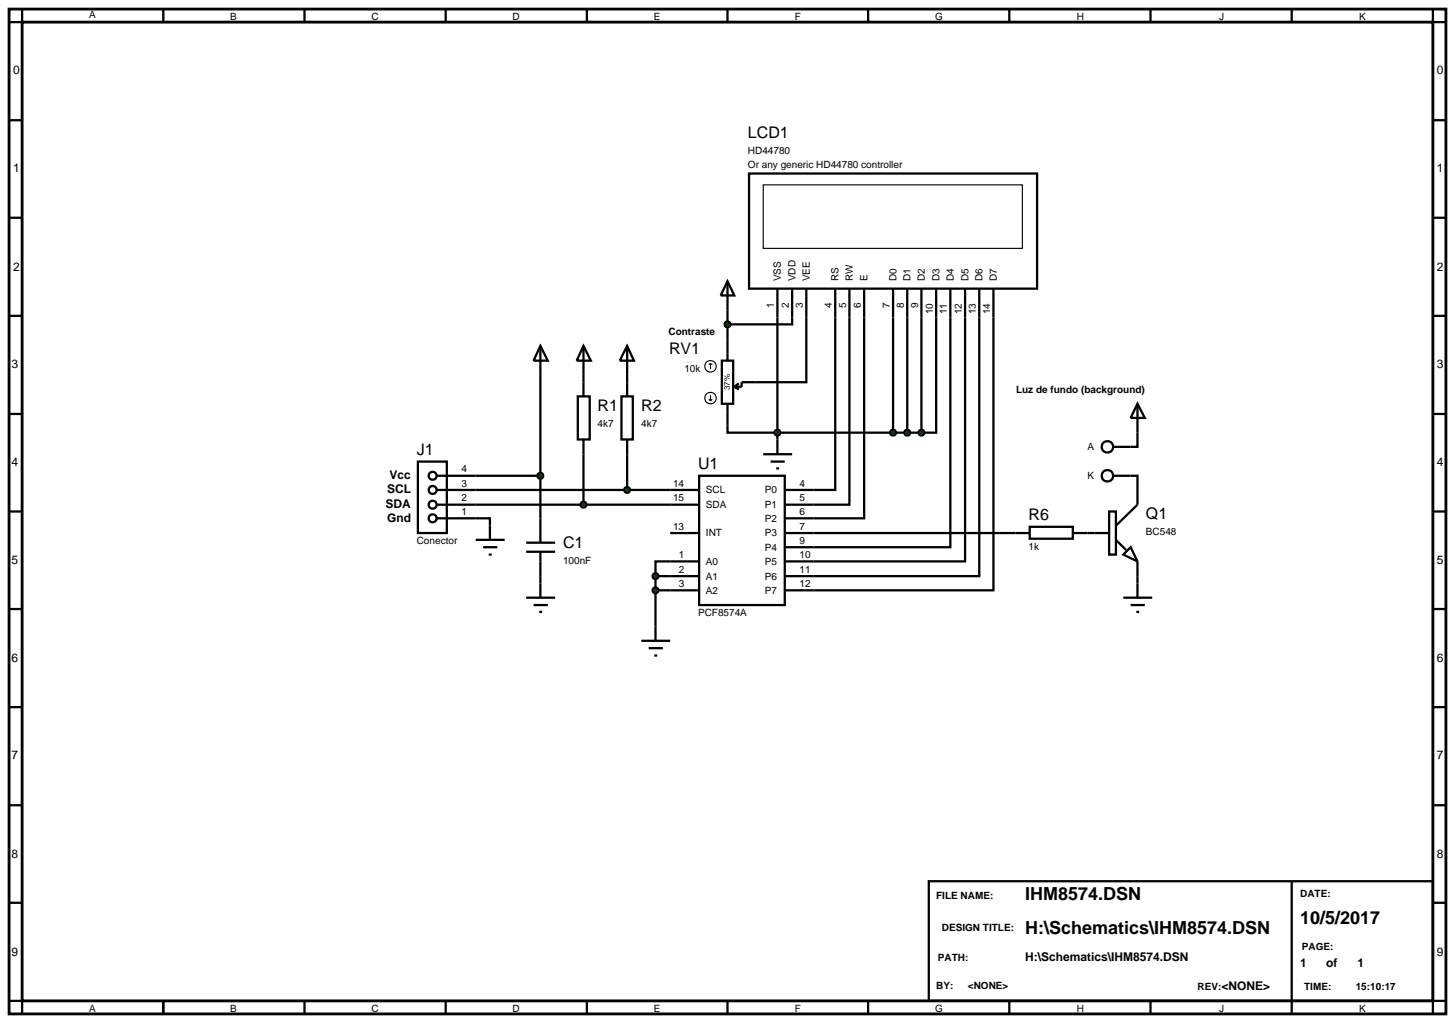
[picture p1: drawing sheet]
<svg xmlns="http://www.w3.org/2000/svg" width="257mm" height="180mm" viewBox="0 0 257 180" stroke-linecap="round" stroke-linejoin="round" font-family="sans-serif">
<path d="M1.6 1.6h253.4v177.2h-253.4zM3.9 3.9h248.8v172.6h-248.8z" fill="none" stroke="#000" stroke-width=".5"/>
<g fill="none" stroke="#000" stroke-width=".4">
<path d="M3.9 1.6v2.3h-2.3M28.8 1.6v2.3M53.7 1.6v2.3M78.6 1.6v2.3M103.5 1.6v2.3M128.3 1.6v2.3M153.1 1.6v2.3M178 1.6v2.3M202.9 1.6v2.3M227.8 1.6v2.3M252.7 1.6v2.3h2.3M1.6 21.2h2.3"/>
<path d="M1.6 38.4h2.3M132.1 30.6h50.8v20.3h-50.8zM252.7 21.2h2.3M252.7 38.4h2.3M1.6 55.7h2.3M128.3 54.7v8.9M137.1 50.9v29.2M139.7 50.9v6.3h-11.4M142.2 50.9v16.5h-11.4v.8h-1.3M147.3 50.9v35.5h-8.9M149.8 50.9v38.1h-11.4M152.4 50.9v40.5h-14"/>
<path d="M157.5 50.9v25.4M160 50.9v25.4M162.5 50.9v25.4M165.1 50.9v25.4h-2.6M167.6 50.9v45.6h-29.2M170.2 50.9v48.1h-31.8M172.7 50.9v50.7h-34.3M175.2 50.9v53.2h-36.8M252.7 55.7h2.3M1.6 73h2.3M95.3 66.1v25.3M102.9 66.1v1.3"/>
<path d="M109.6 69.9h2v7.6h-2zM110.6 61l1.2 2.6h-2.5zM110.6 61v8.9M110.6 77.5v8.9M127.3 63.6h2v7.6h-2zM128.3 71.2v5.1h34.2M129.5 68.2l.8 .5M130.3 67.6l-.8 .6M200.6 71.2v7.6h-1.2M200.6 71.2l1.3 2.5h-2.5zM252.7 73h2.3M1.6 90.2h2.3"/>
<path d="M83.9 91.4h2.5v1.3M83.9 86.4h39.4M83.9 83.9h11.4M83.9 89h39.4M102.9 80.1v8.9M118.2 94h5.1M123.3 83.9h15.1v22.8h-15.1zM123.3 99h-7.7v2.6M134.6 80.1h5.1M135.9 81.4h2.5M136.9 82.6h.5M138.4 94h43.2"/>
<path d="M181.6 92.9h7.6v2.1h-7.6zM189.2 94h6.4M195.6 90.2h1.2v7.6h-1.2zM196.8 95.2l1.8 1.8M198.1 97.8l1.3-1.3 1.2 2.5zM199.4 83.9h1.2v5.1l-3.8 3.7M200.6 99v6.4M252.7 90.2h2.3M1.6 107.4h2.3M95.3 101.6v1.3M115.6 101.6v8.9M115.6 104.1h7.7"/>
<path d="M115.6 101.6h7.7M198.1 105.4h5.1M199.4 106.7h2.5M200.4 107.9h.5M252.7 107.4h2.3M1.6 124.7h2.3M252.7 124.7h2.3M1.6 142h2.3M1.6 159.2h2.3M163.8 155.4h88.9v21.1h-88.9zM227.8 155.4v23.4M252.7 142h2.3"/>
<path d="M252.7 159.2h2.3M1.6 176.5h2.3v2.3M28.8 176.5v2.3M53.7 176.5v2.3M78.6 176.5v2.3M103.5 176.5v2.3M128.3 176.5v2.3M153.1 176.5v2.3M178 176.5v2.3M202.9 176.5v2.3M255 176.5h-2.3v2.3"/>
</g>
<g fill="none" stroke="#000" stroke-width=".2">
<path d="M134.6 32.6h45.7v11.2h-45.7zM125 70.4l.3 .3M125.3 64.1l-.3 .2M125.3 64.1l.3 .2M125.3 64.1v1M125.3 69.7v1M125.6 70.4l-.3 .3"/>
<circle cx="125.3" cy="64.6" r="1.01"/>
<circle cx="125.3" cy="70.2" r="1.01"/>
</g>
<g fill="#004000" stroke="#000" stroke-width=".4">
<path d="M136.8 75.9l.3-.1-.5 .5zM137.1 75.8l.4 .2 .1 .3zM137.6 76.3l-.1 .3-.4 .2zM136.6 76.3l.5 .5-.4-.2z"/>
<path d="M157.1 76l.4-.2-.5 .5zM157.5 75.8l.3 .1 .2 .4zM158 76.3l-.1 .3-.4 .2zM157 76.3l.5 .5-.3-.1z"/>
<path d="M159.7 75.9l.3-.1-.5 .5zM160 75.8l.3 .1 .2 .4zM160.5 76.3l-.2 .4-.3 .1zM159.5 76.3l.5 .5-.4-.2z"/>
<path d="M162.2 75.9l.3-.1-.5 .5zM162.5 75.8l.3 .1 .2 .4zM163 76.3l-.1 .3-.4 .2zM162 76.3l.5 .5-.4-.2z"/>
</g>
<g fill="#004000">
<path d="M136.6 76.3l.5-.5 .5 .5-.5 .5z"/>
<path d="M157 76.3l.5-.5 .5 .5-.5 .5z"/>
<path d="M159.5 76.3l.5-.5 .5 .5-.5 .5z"/>
<path d="M162.5 75.8l.5 .5-.5 .5-.5-.5z"/>
</g>
<g fill="none" stroke="#000" stroke-width=".4">
<path d="M128.3 49.6l1.2 2.5h-2.4zM128.3 49.6v5.1M196.3 78.8h3.1M196.3 83.9h3.1"/>
<circle cx="195.3" cy="78.8" r="1.01"/>
<circle cx="195.3" cy="83.9" r="1.01"/>
</g>
<path d="M128 56.8l.3-.1-.5 .5zM128.3 56.7l.4 .2 .1 .3zM128.8 57.2l-.1 .3-.4 .2zM127.8 57.2l.5 .5-.3-.1z" fill="#004000" stroke="#000" stroke-width=".4"/>
<path d="M128.3 56.7l.5 .5-.5 .5-.5-.5z" fill="#004000"/>
<path d="M101.9 69.9h2.1v7.6h-2.1zM102.9 67.4v2.5M102.9 77.5v2.6M113.1 113h5.1M114.4 114.3h2.5M115.4 115.6h.5M115.6 110.5v2.5" fill="none" stroke="#000" stroke-width=".4"/>
<g fill="#004000" stroke="#000" stroke-width=".4">
<path d="M115.3 103.7l.3-.1-.5 .5zM115.6 103.6l.4 .2 .1 .3zM116.1 104.1l-.2 .4-.3 .1zM115.1 104.1l.5 .5-.3-.1z"/>
<path d="M115.3 101.2l.3-.1-.5 .5zM115.6 101.1l.3 .1 .2 .4zM116.1 101.6l-.2 .4-.3 .1zM115.1 101.6l.5 .5-.3-.1z"/>
</g>
<g fill="#004000">
<path d="M115.6 103.6l.5 .5-.5 .5-.5-.5z"/>
<path d="M115.6 101.1l.5 .5-.5 .5-.5-.5z"/>
</g>
<g fill="none" stroke="#000" stroke-width=".4">
<path d="M95.3 61l1.3 2.6h-2.5zM95.3 61v5.1M73.7 81.4h5.1v12.6h-5.1zM77 91.4h6.9M77 89h6.9M77 86.4h6.9M77 83.9h6.9"/>
<circle cx="76.3" cy="86.4" r=".7"/>
<circle cx="76.3" cy="83.9" r=".7"/>
<circle cx="76.3" cy="89" r=".7"/>
<circle cx="76.3" cy="91.4" r=".7"/>
</g>
<path d="M110.2 86.1l.4-.2-.5 .5zM110.6 85.9l.3 .1 .2 .4zM111.1 86.4l-.1 .3-.4 .2zM110.1 86.4l.5 .5-.4-.2z" fill="#004000" stroke="#000" stroke-width=".4"/>
<path d="M110.1 86.4l.5-.5 .5 .5-.5 .5z" fill="#004000"/>
<path d="M92.8 97.3h5.1M92.8 95.7h5.1M95.3 91.4v4.3M95.3 97.3v4.3M92.8 105.4h5.1M94.1 106.7h2.5M95.1 107.9h.5M95.3 102.9v2.5" fill="none" stroke="#000" stroke-width=".4"/>
<path d="M95 83.5l.3-.1-.5 .5zM95.3 83.4l.4 .2 .1 .3zM95.8 83.9l-.1 .3-.4 .2zM94.8 83.9l.5 .5-.3-.1z" fill="#004000" stroke="#000" stroke-width=".4"/>
<path d="M94.8 83.9l.5-.5 .5 .5-.5 .5z" fill="#004000"/>
<path d="M102.9 61l1.3 2.6h-2.5zM102.9 61v5.1M83.9 95.2h5.1M85.2 96.5h2.5M86.2 97.8h.5M86.4 92.7v2.5" fill="none" stroke="#000" stroke-width=".4"/>
<path d="M102.6 88.6l.3-.1-.5 .5zM102.9 88.5l.3 .1 .2 .4zM103.4 89l-.1 .3-.4 .2zM102.4 89l.5 .5-.4-.2z" fill="#004000" stroke="#000" stroke-width=".4"/>
<path d="M102.4 89l.5-.5 .5 .5-.5 .5z" fill="#004000"/>
<g font-size="3.2">
<text x="180.8" y="158.8">IHM8574.DSN</text>
<text x="180.8" y="164.7">H:\Schematics\IHM8574.DSN</text>
<text x="229.3" y="162.9">10/5/2017</text>
</g>
<g font-size="2.8">
<text x="131.9" y="24.3">LCD1</text>
<text x="118" y="62.5">RV1</text>
<text x="105.4" y="72.5">R1</text>
<text x="113.1" y="72.5">R2</text>
<text x="73.5" y="80.3">J1</text>
<text x="123.1" y="82.8">U1</text>
<text x="181.4" y="91.8">R6</text>
<text x="202.1" y="91.6">Q1</text>
<text x="99.3" y="96.6">C1</text>
</g>
<g font-size="2.1">
<text x="2.3" y="13.1">0</text>
<text x="253.4" y="13.1">0</text>
<text x="2.3" y="30.4">1</text>
<text x="253.4" y="30.4">1</text>
<text x="2.3" y="47.7">2</text>
<text x="253.4" y="47.7">2</text>
<text x="2" y="64.9">3</text>
<text x="253.4" y="64.9">3</text>
<text x="2" y="82.2">4</text>
<text x="253.4" y="82.2">4</text>
<text x="68" y="89.6">SDA</text>
<text x="68.3" y="87">SCL</text>
<text x="68.7" y="84.5">Vcc</text>
<text x="68.3" y="92">Gnd</text>
<text x="2" y="99.4">5</text>
<text x="253.4" y="99.4">5</text>
<text x="2" y="116.7">6</text>
<text x="253.4" y="116.7">6</text>
<text x="2" y="133.9">7</text>
<text x="253.4" y="133.9">7</text>
<text x="2" y="151.2">8</text>
<text x="253.4" y="151.2">8</text>
<text x="2" y="168.5">9</text>
<text x="180.8" y="169.5">H:\Schematics\IHM8574.DSN</text>
<text x="229.3" y="170.5">1</text>
<text x="233.9" y="170.5">of</text>
<text x="239.4" y="170.5">1</text>
<text x="253.4" y="168.5">9</text>
<text x="215.4" y="174.6">&lt;NONE&gt;</text>
</g>
<g font-size="1.8">
<text x="15.7" y="3.2">A</text>
<text x="40.6" y="3.5">B</text>
<text x="65.5" y="3.5">C</text>
<text x="90.4" y="3.5">D</text>
<text x="115.3" y="3.5">E</text>
<text x="140.2" y="3.5">F</text>
<text x="164.9" y="3.5">G</text>
<text x="189.9" y="3.5">H</text>
<text x="215" y="3.5">J</text>
<text x="239.7" y="3.5">K</text>
<text x="131.9" y="27.1">HD44780</text>
<text x="131.9" y="29.6">Or any generic HD44780 controller</text>
<text x="137.7" y="49.6" transform="rotate(-90 137.7 49.6)">VSS</text>
<text x="140.3" y="49.6" transform="rotate(-90 140.3 49.6)">VDD</text>
<text x="142.8" y="49.6" transform="rotate(-90 142.8 49.6)">VEE</text>
<text x="147.9" y="49.6" transform="rotate(-90 147.9 49.6)">RS</text>
<text x="150.4" y="49.6" transform="rotate(-90 150.4 49.6)">RW</text>
<text x="153" y="49.6" transform="rotate(-90 153 49.6)">E</text>
<text x="158.1" y="49.6" transform="rotate(-90 158.1 49.6)">D0</text>
<text x="160.6" y="49.6" transform="rotate(-90 160.6 49.6)">D1</text>
<text x="163.1" y="49.6" transform="rotate(-90 163.1 49.6)">D2</text>
<text x="165.7" y="49.6" transform="rotate(-90 165.7 49.6)">D3</text>
<text x="168.2" y="49.6" transform="rotate(-90 168.2 49.6)">D4</text>
<text x="170.8" y="49.6" transform="rotate(-90 170.8 49.6)">D5</text>
<text x="173.3" y="49.6" transform="rotate(-90 173.3 49.6)">D6</text>
<text x="175.8" y="49.6" transform="rotate(-90 175.8 49.6)">D7</text>
<text x="117.9" y="59.1">Contraste</text>
<text x="136.5" y="54.4" transform="rotate(-90 136.5 54.4)">1</text>
<text x="139.1" y="54.4" transform="rotate(-90 139.1 54.4)">2</text>
<text x="141.6" y="54.4" transform="rotate(-90 141.6 54.4)">3</text>
<text x="146.7" y="54.4" transform="rotate(-90 146.7 54.4)">4</text>
<text x="149.2" y="54.4" transform="rotate(-90 149.2 54.4)">5</text>
<text x="151.8" y="54.4" transform="rotate(-90 151.8 54.4)">6</text>
<text x="156.9" y="54.4" transform="rotate(-90 156.9 54.4)">7</text>
<text x="159.4" y="54.4" transform="rotate(-90 159.4 54.4)">8</text>
<text x="161.9" y="54.4" transform="rotate(-90 161.9 54.4)">9</text>
<text x="164.5" y="55.4" transform="rotate(-90 164.5 55.4)">10</text>
<text x="167" y="55.4" transform="rotate(-90 167 55.4)">11</text>
<text x="169.6" y="55.4" transform="rotate(-90 169.6 55.4)">12</text>
<text x="172.1" y="55.4" transform="rotate(-90 172.1 55.4)">13</text>
<text x="174.6" y="55.4" transform="rotate(-90 174.6 55.4)">14</text>
<text x="120.7" y="65.6">10k</text>
<text x="179.2" y="69.3">Luz de fundo (background)</text>
<text x="105.4" y="75.3">4k7</text>
<text x="113.1" y="75.3">4k7</text>
<text x="81.4" y="83.3">4</text>
<text x="191.8" y="79.4">A</text>
<text x="81.4" y="88.4">2</text>
<text x="81.4" y="85.8">3</text>
<text x="118.7" y="85.8">14</text>
<text x="118.7" y="88.4">15</text>
<text x="124.5" y="87">SCL</text>
<text x="124.5" y="89.6">SDA</text>
<text x="134.9" y="87">P0</text>
<text x="134.9" y="89.6">P1</text>
<text x="141" y="85.8">4</text>
<text x="141" y="88.4">5</text>
<text x="191.8" y="84.5">K</text>
<text x="73.5" y="96">Conector</text>
<text x="81.4" y="90.8">1</text>
<text x="118.7" y="93.4">13</text>
<text x="124.5" y="94.6">INT</text>
<text x="134.9" y="92">P2</text>
<text x="134.9" y="94.6">P3</text>
<text x="141" y="90.8">6</text>
<text x="141" y="93.4">7</text>
<text x="141" y="95.9">9</text>
<text x="202.1" y="94.3">BC548</text>
<text x="99.3" y="99.4">100nF</text>
<text x="119.7" y="98.4">1</text>
<text x="119.7" y="101">2</text>
<text x="124.5" y="99.6">A0</text>
<text x="134.9" y="97.1">P4</text>
<text x="134.9" y="99.6">P5</text>
<text x="141" y="98.4">10</text>
<text x="141" y="101">11</text>
<text x="181.4" y="97">1k</text>
<text x="119.7" y="103.5">3</text>
<text x="124.5" y="102.2">A1</text>
<text x="124.5" y="104.7">A2</text>
<text x="134.9" y="102.2">P6</text>
<text x="134.9" y="104.7">P7</text>
<text x="141" y="103.5">12</text>
<text x="123.1" y="108.7">PCF8574A</text>
<text x="165.1" y="158.6">FILE NAME:</text>
<text x="229.3" y="158.1">DATE:</text>
<text x="166.1" y="164.2">DESIGN TITLE:</text>
<text x="229.6" y="167.5">PAGE:</text>
<text x="165.4" y="169.5">PATH:</text>
<text x="15.7" y="178.4">A</text>
<text x="40.6" y="178.4">B</text>
<text x="65.5" y="178.4">C</text>
<text x="90.4" y="178.4">D</text>
<text x="115.3" y="178.4">E</text>
<text x="140.2" y="178.4">F</text>
<text x="164.9" y="178.4">G</text>
<text x="165.1" y="174.4">BY:</text>
<text x="170.7" y="174.4">&lt;NONE&gt;</text>
<text x="189.9" y="178.4">H</text>
<text x="211.2" y="174.6">REV:</text>
<text x="215" y="178.4">J</text>
<text x="230" y="174.6">TIME:</text>
<text x="239.1" y="174.6">15:10:17</text>
<text x="239.7" y="178.4">K</text>
</g>
<text font-size="1.4" x="128.7" y="68.8" transform="rotate(-90 128.7 68.8)">37%</text>
</svg>
